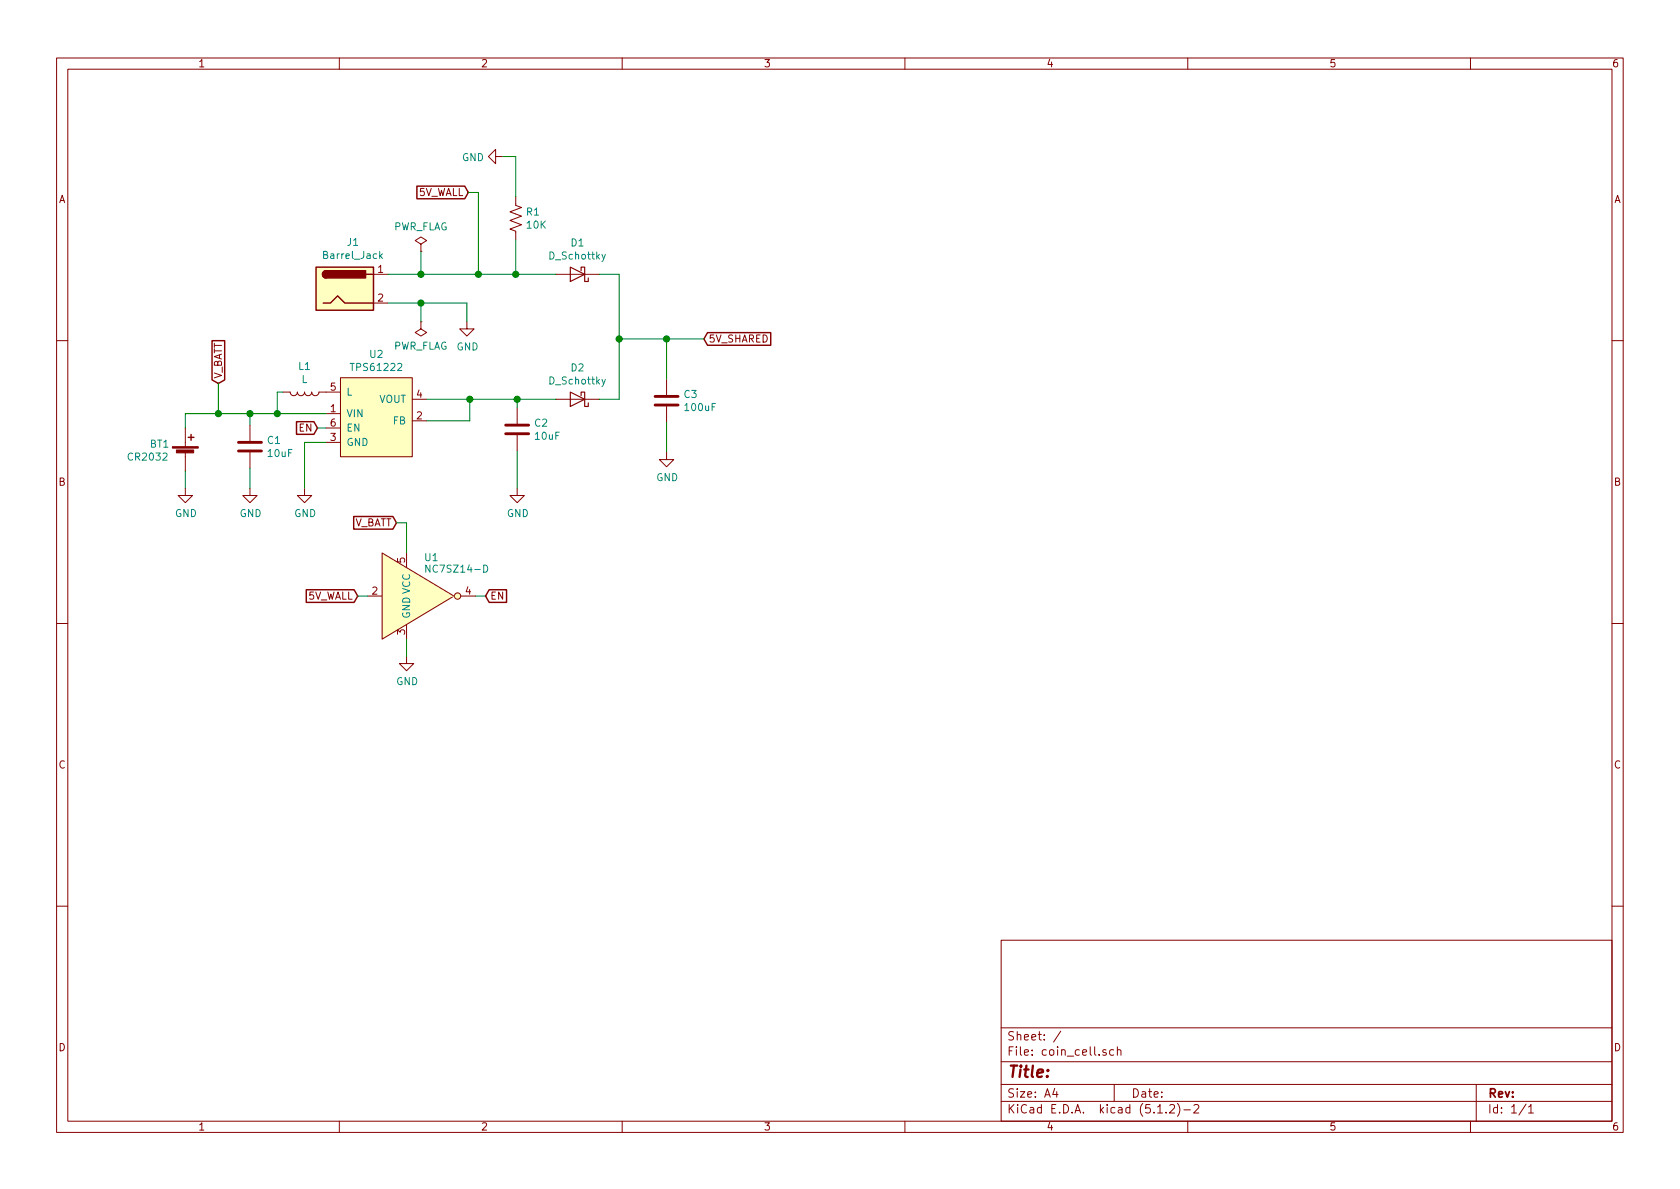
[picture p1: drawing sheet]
<svg xmlns="http://www.w3.org/2000/svg" width="297mm" height="210mm" viewBox="0 0 297 210" stroke-linecap="round" stroke-linejoin="round" font-family="sans-serif">
<g fill="none" stroke="#840000" stroke-width=".18">
<path d="M10 10.3h277v189.9h-277zM12 12.2h273v186.1h-273zM60 10.3v1.9M110 10.3v1.9M160 10.3v1.9M210 10.3v1.9M260 10.3v1.9M87.6 27.7v-1.3l-1.2 1.3 1.2 1.3v-1.3h1.3M91.2 34.8v1.5l1 .4-2 .8 2 .7-2 .8 2 .7-2 .8 1 .4v1.5M66 48.5h2.6M66 53.6h2.6M74.4 43.2l1-.7-1-.6-1 .6 1 .7v1.2"/>
<path d="M74.4 44.4h.1M74.4 56.9v1.3l1 .6-1 .6-1-.6 1-.6M74.4 56.9h.1M82.5 56.9v1.3h1.3l-1.3 1.2-1.2-1.2h1.2M98.3 48.5h7.6M10 60.2h2M32.8 75.7v3.3M44.2 75.2v2.8M50 69.3h1.3a.63 .63 0 0 0 .6 .7 .63 .63 0 0 0 .7-.7 .63 .63 0 0 0 .6 .7 .63 .63 0 0 0 .6-.7 .63 .63 0 0 0 .7 .7 .63 .63 0 0 0 .6-.7 .63 .63 0 0 0 .7 .7 .63 .63 0 0 0 .6-.7h3.8M57.7 73.1h2.5M57.7 78.2h2.5M57.7 75.7h2.5"/>
<path d="M60.2 66.8h12.7v14h-12.7zM72.9 74.4h2.5M72.9 70.6h2.5M91.4 72.1v2.8M91.4 77v2.8M98.3 70.6h7.6M117.9 67.1v2.7M117.9 71.9v2.8M285 60.2h2M32.8 86.4v1.2h1.2l-1.2 1.3-1.3-1.3h1.3M32.8 80v3.3M44.2 86.4v1.2h1.3l-1.3 1.3-1.3-1.3h1.3"/>
<path d="M44.2 80v2.8M53.8 86.4v1.2h1.3l-1.3 1.3-1.2-1.3h1.2M67.6 97.8l12.7 7.6-12.7 7.6zM71.9 97.8v2.5M91.4 86.4v1.2h1.3l-1.3 1.3-1.2-1.3h1.2M117.9 80v1.3h1.2l-1.2 1.2-1.3-1.2h1.3M10 110.3h2M65 105.4h2.6M71.9 116.1v1.2h1.3l-1.3 1.3-1.3-1.3h1.3M71.9 110.5v2.5M81.5 105.4h2.6M285 110.3h2"/>
<path d="M10 160.2h2M177 166.3h108v32h-108zM285 160.2h2M60 198.3v1.9M110 198.3v1.9M160 198.3v1.9M177 194.8h108M177 191.8h108M177 187.8h108M177 181.8h108M186.5 192.5l-.4 1h1M186.8 193v1"/>
<path d="M187.6 182.3l-1.3 2M195.6 185.7a.37 .37 0 0 0-.6 .1v.2l.6 .2v.1l-.2 .3-.4-.1M196.9 185.7l-.4-.1-.3 .3 .1 .6 .2 .1 .4-.1M197 191.8v3M197.6 185.7a.37 .37 0 0 1 .6 .1v.8M197.6 185.1v1.5M204.7 196.8h.8M206.2 196.7v.1M206.8 195.5l.2-.2h.4l.2 .2 .1 .3-.1 .2-.8 .8h.9M208.2 195.1a1.71 1.71 0 0 1 0 2.3M209.3 196.3h1.2M210 198.3v1.9"/>
<path d="M211.1 195.5l.2-.2h.4l.3 .5-1 1h1M260 198.3v1.9M261 191.8v6.5M269.8 195.2l-1.2 2M270.3 195.8l.4-.5v1.5M270.3 196.8h.8"/>
<circle cx="80.9" cy="105.4" r=".56"/>
</g>
<g fill="#ffffc2" stroke="#ffffc2" stroke-width=".18">
<path d="M60.2 66.8h12.7v14h-12.7z"/>
<path d="M55.9 47.2h10.1v7.7h-10.1z"/>
<path d="M67.6 105.4h12.7l-12.7 7.6z"/>
<path d="M67.6 97.8l12.7 7.6h-12.7z"/>
<circle cx="80.9" cy="105.4" r=".56"/>
</g>
<g fill="none" stroke="#840000" stroke-width=".25">
<path d="M73.7 32.9h8.5l.6 1.1-.6 1.1h-8.5zM55.9 47.2h10.1v7.7h-10.1zM57.1 53.6h1.3l1.3-1.3 1.3 1.3h5M57.7 47.9a.63 .63 0 0 0-.7 .6 .63 .63 0 0 0 .7 .6M64.8 48.5h1.2M125.1 58.8h11.2v2.3h-11.2l-.6-1.2zM33.3 77.3h1M33.8 76.8v1M37.5 60.2h2.2v7l-1.1 .6-1.1-.6zM52.4 74.6h3.1l.6 1.1-.6 1.1h-3.1zM62.5 91.3h7l.6 1.2-.6 1.1h-7zM54.2 104.3h8.4l.6 1.1-.6 1.1h-8.4z"/>
<path d="M86.5 104.3h3.1v2.2h-3.1l-.6-1.1z"/>
</g>
<g fill="#840000" stroke="#840000" stroke-width=".25">
<path d="M57.2 48.1l.5-.2v1.2a.64 .64 0 0 1-.6-.3 .64 .64 0 0 1 .1-.7z"/>
<path d="M57.7 47.9h6.9v1.2h-6.9z"/>
</g>
<path d="M67.3 45.2l.3 .5M67.6 44.9l-.5 .5M107 45l-.4 1.1-.2 .1M107 67.1l-.4 1.1-.2 .1M76 99.9v1.3l-.7-1.3v1.3M85.5 99.9a.64 .64 0 0 1 .7 .7 .64 .64 0 0 1-.7 .6z" fill="none" stroke="#008484" stroke-width=".18"/>
<g fill="none" stroke="#008400" stroke-width=".18">
<path d="M82.8 34h1.8v14.5M88.9 27.7h2.3v7.1M68.6 53.6h13.9v3.3M68.6 48.5h29.7M74.4 44.4v4.1M74.4 53.6v3.3M91.2 42.4v6.1M105.9 48.5h3.6v22.1h-3.6M109.5 59.9h15M117.9 59.9v7.2M38.6 67.8v5.3M44.2 73.1v2.1"/>
<path d="M50 69.3h-1v3.8M56.1 75.7h1.6M57.7 73.1h-24.9v2.6M57.7 78.2h-3.9v8.2M75.4 70.6h22.9M83.1 70.6v3.8h-7.7M91.4 70.6v1.5M91.4 79.8v6.6M117.9 74.7v5.3M32.8 83.3v3.1M44.2 82.8v3.6M70.1 92.5h1.8v5.3"/>
<path d="M63.2 105.4h1.8M71.9 113v3.1M84.1 105.4h1.8"/>
</g>
<path d="M100.8 47.2l2.6 1.3-2.6 1.3zM102.7 47.9v-.7h.7v2.6h.6v-.7M100.8 69.3l2.6 1.3-2.6 1.3zM102.7 70v-.7h.7v2.6h.6v-.7" fill="none" stroke="#840000" stroke-width=".2"/>
<g fill="#008400" stroke="#008400" stroke-width=".25">
<circle cx="74.4" cy="48.5" r=".51"/>
<circle cx="83.1" cy="70.6" r=".51"/>
<circle cx="49" cy="73.1" r=".51"/>
<circle cx="44.2" cy="73.1" r=".51"/>
<circle cx="91.4" cy="70.6" r=".51"/>
<circle cx="38.6" cy="73.1" r=".51"/>
<circle cx="74.4" cy="53.6" r=".51"/>
<circle cx="84.6" cy="48.5" r=".51"/>
<circle cx="91.2" cy="48.5" r=".51"/>
<circle cx="109.5" cy="59.9" r=".51"/>
<circle cx="117.9" cy="59.9" r=".51"/>
</g>
<path d="M42.2 79.8h4M42.2 78.2h4M89.4 76.7h4.1M89.4 75.2h4.1M115.8 71.6h4.1M115.8 70.1h4.1" fill="none" stroke="#840000" stroke-width=".51"/>
<g fill="#840000" stroke="#840000" stroke-width=".18">
<path d="M30.5 79h4.6v.2h-4.6z"/>
<path d="M31.2 79.6h3v.5h-3z"/>
</g>
<text font-size="2.8" fill="#840000" x="178" y="190.5">Title:</text>
<g font-size="2.1" fill="#840000">
<text x="178" y="184">Sheet: /</text>
<text x="178" y="186.7">File: coin_cell.sch</text>
<text x="178" y="196.9">KiCad E.D.A. kicad (5.1.2)-2</text>
<text x="178" y="194.1">Size: A4</text>
<text x="200" y="194.1">Date:</text>
<text x="263" y="194.1">Rev:</text>
<text x="263" y="196.9">Id: 1/1</text>
</g>
<g font-size="1.8" fill="#840000">
<text x="35" y="11.9">1</text>
<text x="85" y="11.9">2</text>
<text x="135" y="11.9">3</text>
<text x="185" y="11.9">4</text>
<text x="235" y="11.9">5</text>
<text x="285" y="11.9">6</text>
<text x="10.4" y="35.9">A</text>
<text x="73.8" y="34.7">5V_WALL</text>
<text x="285.4" y="35.9">A</text>
<text x="66.8" y="48.3">1</text>
<text x="66.8" y="53.3">2</text>
<text x="125.2" y="60.6">5V_SHARED</text>
<text x="39.2" y="67" transform="rotate(-90 39.2 67)">V_BATT</text>
<text x="58.4" y="69.1">5</text>
<text x="73.7" y="70.4">4</text>
<text x="52.9" y="76.3">EN</text>
<text x="58.4" y="72.9">1</text>
<text x="58.4" y="78">3</text>
<text x="58.4" y="75.4">6</text>
<text x="73.7" y="74.2">2</text>
<text x="10.4" y="85.9">B</text>
<text x="285.4" y="85.9">B</text>
<text x="62.4" y="93.1">V_BATT</text>
<text x="71.6" y="99.5" transform="rotate(-90 71.6 99.5)">5</text>
<text x="54.2" y="106">5V_WALL</text>
<text x="65.8" y="105.2">2</text>
<text x="82.3" y="105.2">4</text>
<text x="86.6" y="106">EN</text>
<text x="71.6" y="112.2" transform="rotate(-90 71.6 112.2)">3</text>
<text x="10.4" y="135.9">C</text>
<text x="285.4" y="135.9">C</text>
<text x="10.4" y="185.9">D</text>
<text x="285.4" y="185.9">D</text>
<text x="35" y="199.9">1</text>
<text x="85" y="199.9">2</text>
<text x="135" y="199.9">3</text>
<text x="185" y="199.9">4</text>
<text x="235" y="199.9">5</text>
<text x="285" y="199.9">6</text>
</g>
<g font-size="1.8" fill="#008484">
<text x="81.7" y="28.5">GND</text>
<text x="69.5" y="40.7">PWR_FLAG</text>
<text x="93.1" y="38.1">R1</text>
<text x="93.2" y="40.4">10K</text>
<text x="57.4" y="45.8">Barrel_Jack</text>
<text x="61.4" y="43.5">J1</text>
<text x="97.2" y="45.9">D_Schottky</text>
<text x="101" y="43.6">D1</text>
<text x="52.8" y="65.4">L1</text>
<text x="62.4" y="65.6">TPS61222</text>
<text x="65.4" y="63.3">U2</text>
<text x="69.4" y="61.8">PWR_FLAG</text>
<text x="80.7" y="62">GND</text>
<text x="101" y="65.7">D2</text>
<text x="53.3" y="67.7">L</text>
<text x="61.2" y="70">L</text>
<text x="67" y="71.2">VOUT</text>
<text x="97.2" y="68">D_Schottky</text>
<text x="121" y="70.4">C3</text>
<text x="61.2" y="73.8">VIN</text>
<text x="61.2" y="76.3">EN</text>
<text x="69.5" y="75.1">FB</text>
<text x="94.6" y="75.5">C2</text>
<text x="94.7" y="77.8">10uF</text>
<text x="121.2" y="72.7">100uF</text>
<text x="22.9" y="81.5">CR2032</text>
<text x="26.5" y="79.2">BT1</text>
<text x="47.3" y="78.5">C1</text>
<text x="47.4" y="80.8">10uF</text>
<text x="61.2" y="78.9">GND</text>
<text x="116" y="85.1">GND</text>
<text x="30.9" y="91.4">GND</text>
<text x="42.4" y="91.4">GND</text>
<text x="52" y="91.4">GND</text>
<text x="89.6" y="91.4">GND</text>
<text x="75.2" y="99.2">U1</text>
<text x="75.9" y="101.3">NC7SZ14-D</text>
<text x="72.5" y="105.1" transform="rotate(-90 72.5 105.1)">VCC</text>
<text x="72.5" y="109.5" transform="rotate(-90 72.5 109.5)">GND</text>
<text x="70.1" y="121.2">GND</text>
</g>
</svg>
